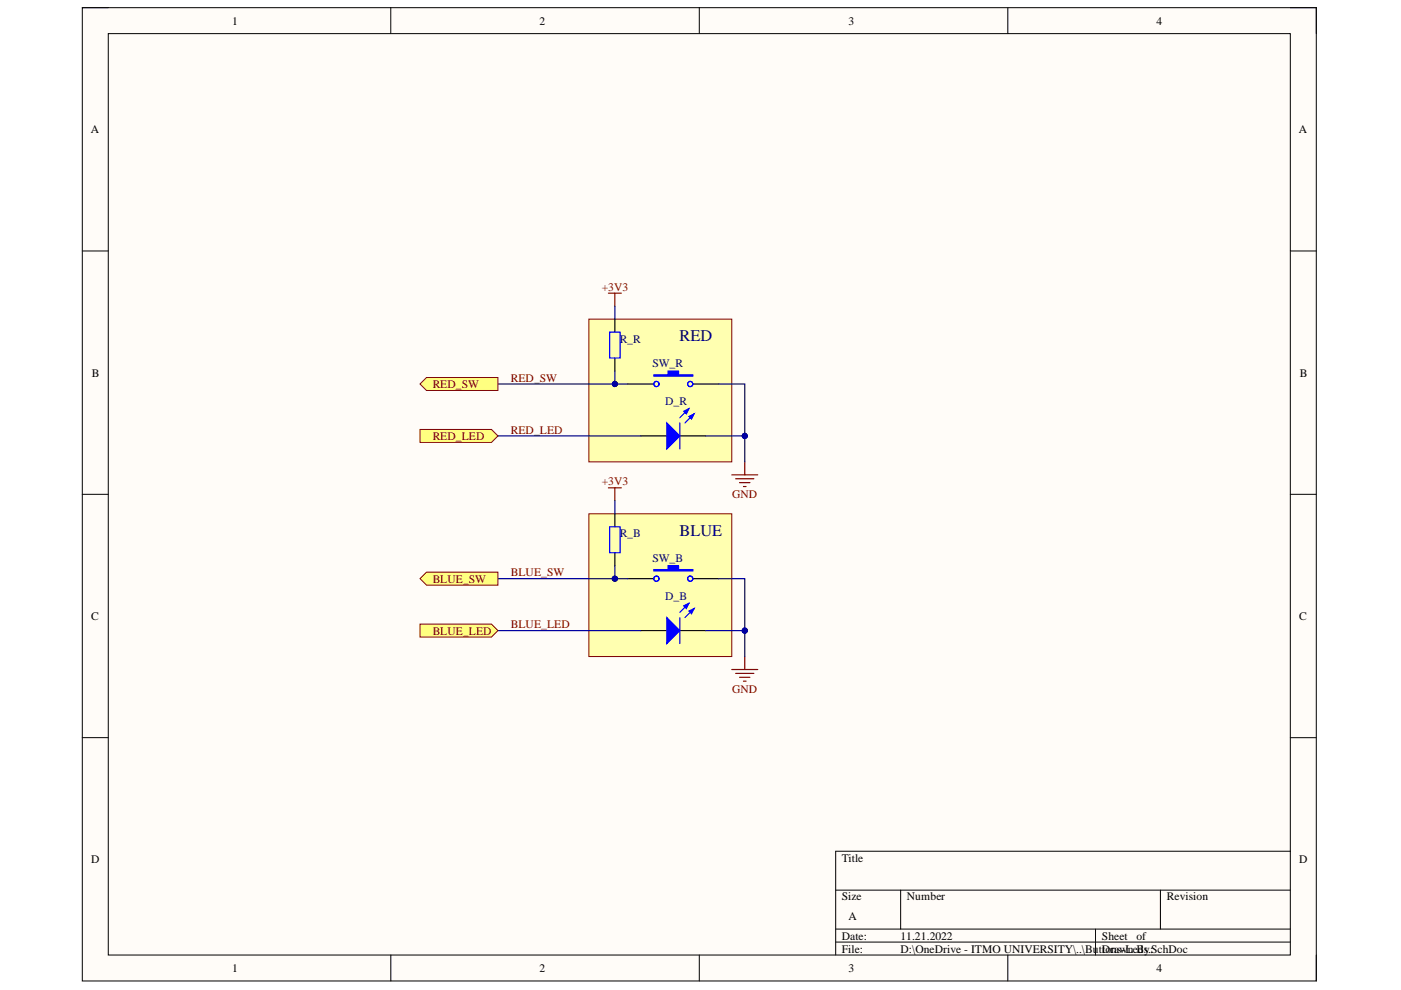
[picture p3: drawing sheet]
<svg xmlns="http://www.w3.org/2000/svg" width="297mm" height="210mm" viewBox="0 0 297 210" stroke-linecap="round" stroke-linejoin="round" font-family="sans-serif">
<path d="M17.4 1.6h261.7v206.4h-261.7z" fill-rule="evenodd" fill="#fffcf8"/>
<path d="M17.4 1.6h261.7v206.4h-261.7z" fill="none" stroke="#000" stroke-width=".21"/>
<path d="M23 7.1h250.6v195.4h-250.6z" fill-rule="evenodd" fill="#fffcf8"/>
<g fill="none" stroke="#000" stroke-width=".21">
<path d="M17.4 1.6h5.6M23 7.1h250.6v195.4h-250.6zM82.9 1.6v5.5M148.3 1.6v5.5M213.7 1.6v5.5M273.6 1.6h5.5v5.5M17.4 53.2h5.6M273.6 53.2h5.5M17.4 104.8h5.6M273.6 104.8h5.5M17.4 156.4h5.6M273.6 156.4h5.5"/>
<path d="M177.2 188.7h96.4M177.2 197h96.4M177.2 199.7h96.4M191 188.7v8.3M232.3 197v5.5M246 188.7v8.3M273.6 180.5h-96.4v22M82.9 202.5v5.5M148.3 202.5v5.5M213.7 202.5v5.5M279.1 202.5v5.5"/>
</g>
<path d="M124.9 108.9h30.3v30.3h-30.3z" fill-rule="evenodd" fill="#ffffb0"/>
<path d="M124.9 108.9h30.3v30.3h-30.3z" fill="none" stroke="#800000" stroke-width=".21"/>
<path d="M135.9 133.7h5.5M144.1 133.7h5.5" fill="none" stroke="#000" stroke-width=".25"/>
<path d="M141.4 130.9l2.7 2.8-2.7 2.8z" fill="#00f"/>
<path d="M141.4 130.9l2.7 2.8-2.7 2.8zM146.1 127.9l-2 1.9M147.2 129l-2 1.9" fill="none" stroke="#00f" stroke-width=".25"/>
<path d="M146.1 129.6l1.1-.6-.6 1.1z" fill="#00f"/>
<path d="M146.1 129.6l1.1-.6-.6 1.1z" fill="none" stroke="#00f" stroke-width=".25"/>
<path d="M145 128.5l1.1-.6-.6 1.1z" fill="#00f"/>
<path d="M144.1 130.9v5.6M145 128.5l1.1-.6-.6 1.1z" fill="none" stroke="#00f" stroke-width=".25"/>
<path d="M133.1 122.7h5.5M146.9 122.7h5.5" fill="none" stroke="#000" stroke-width=".25"/>
<path d="M138.6 120.8h3.1v-.9h2.2v.9h3v.2h-8.3z" fill-rule="evenodd" fill="#00f"/>
<g fill="none" stroke="#00f" stroke-width=".25">
<path d="M129.3 111.7h2.2v5.5h-2.2zM138.6 120.8h3.1v-.9h2.2v.9h3v.2h-8.3z"/>
<circle cx="139.2" cy="122.7" r=".55"/>
<circle cx="146.3" cy="122.7" r=".55"/>
</g>
<path d="M129 103.4h2.7M130.4 103.4v2.8M157.9 139.2v2.8M155.2 142h5.5M156 142.8h3.8M156.8 143.6h2.2M157.6 144.4h.6" fill="none" stroke="#800000" stroke-width=".25"/>
<path d="M130.4 108.9v2.8M130.4 117.2v2.7" fill="none" stroke="#000" stroke-width=".25"/>
<path d="M124.9 67.7h30.3v30.2h-30.3z" fill-rule="evenodd" fill="#ffffb0"/>
<path d="M124.9 67.7h30.3v30.2h-30.3z" fill="none" stroke="#800000" stroke-width=".21"/>
<path d="M135.9 92.4h5.5M144.1 92.4h5.5" fill="none" stroke="#000" stroke-width=".25"/>
<path d="M141.4 89.7l2.7 2.7-2.7 2.8z" fill="#00f"/>
<path d="M141.4 89.7l2.7 2.7-2.7 2.8zM146.1 86.6l-2 2M147.2 87.7l-2 2" fill="none" stroke="#00f" stroke-width=".25"/>
<path d="M146.1 88.3l1.1-.6-.6 1.1z" fill="#00f"/>
<path d="M146.1 88.3l1.1-.6-.6 1.1z" fill="none" stroke="#00f" stroke-width=".25"/>
<path d="M145 87.2l1.1-.6-.6 1.1z" fill="#00f"/>
<path d="M144.1 89.7v5.5M145 87.2l1.1-.6-.6 1.1z" fill="none" stroke="#00f" stroke-width=".25"/>
<path d="M133.1 81.4h5.5M146.9 81.4h5.5" fill="none" stroke="#000" stroke-width=".25"/>
<path d="M138.6 79.5h3.1v-.8h2.2v.8h3v.3h-8.3z" fill-rule="evenodd" fill="#00f"/>
<g fill="none" stroke="#00f" stroke-width=".25">
<path d="M129.3 70.4h2.2v5.5h-2.2zM138.6 79.5h3.1v-.8h2.2v.8h3v.3h-8.3z"/>
<circle cx="139.2" cy="81.4" r=".55"/>
<circle cx="146.3" cy="81.4" r=".55"/>
</g>
<path d="M129 62.2h2.7M130.4 62.2v2.7M157.9 97.9v2.8M155.2 100.7h5.5M156 101.5h3.8M156.8 102.3h2.2M157.6 103.2h.6" fill="none" stroke="#800000" stroke-width=".25"/>
<path d="M130.4 67.7v2.7M130.4 75.9v2.8" fill="none" stroke="#000" stroke-width=".25"/>
<path d="M152.4 122.7h5.5v11" fill="none" stroke="#000080" stroke-width=".25"/>
<circle cx="157.9" cy="133.7" r=".55" fill="#000080"/>
<circle cx="157.9" cy="133.7" r=".55" fill="none" stroke="#000080" stroke-width=".21"/>
<path d="M130.4 119.9v2.8h2.7" fill="none" stroke="#000080" stroke-width=".25"/>
<circle cx="130.4" cy="122.7" r=".55" fill="#000080"/>
<circle cx="130.4" cy="122.7" r=".55" fill="none" stroke="#000080" stroke-width=".21"/>
<path d="M130.4 106.2v2.7M105.6 122.7h24.8" fill="none" stroke="#000080" stroke-width=".25"/>
<circle cx="130.4" cy="122.7" r=".55" fill="#000080"/>
<circle cx="130.4" cy="122.7" r=".55" fill="none" stroke="#000080" stroke-width=".21"/>
<path d="M105.6 133.7h30.3M149.6 133.7h8.3v5.5" fill="none" stroke="#000080" stroke-width=".25"/>
<circle cx="157.9" cy="133.7" r=".55" fill="#000080"/>
<circle cx="157.9" cy="133.7" r=".55" fill="none" stroke="#000080" stroke-width=".21"/>
<path d="M152.4 81.4h5.5v11" fill="none" stroke="#000080" stroke-width=".25"/>
<circle cx="157.9" cy="92.4" r=".55" fill="#000080"/>
<circle cx="157.9" cy="92.4" r=".55" fill="none" stroke="#000080" stroke-width=".21"/>
<path d="M130.4 78.7v2.7h2.7" fill="none" stroke="#000080" stroke-width=".25"/>
<circle cx="130.4" cy="81.4" r=".55" fill="#000080"/>
<circle cx="130.4" cy="81.4" r=".55" fill="none" stroke="#000080" stroke-width=".21"/>
<path d="M130.4 64.9v2.8M105.6 81.4h24.8" fill="none" stroke="#000080" stroke-width=".25"/>
<circle cx="130.4" cy="81.4" r=".55" fill="#000080"/>
<circle cx="130.4" cy="81.4" r=".55" fill="none" stroke="#000080" stroke-width=".21"/>
<path d="M105.6 92.4h30.3M149.6 92.4h8.3v5.5" fill="none" stroke="#000080" stroke-width=".25"/>
<circle cx="157.9" cy="92.4" r=".55" fill="#000080"/>
<circle cx="157.9" cy="92.4" r=".55" fill="none" stroke="#000080" stroke-width=".21"/>
<path d="M89.1 81.4l1.3-1.4h15.2v2.8h-15.2z" fill-rule="evenodd" fill="#ffff80"/>
<path d="M89.1 81.4l1.3-1.4h15.2v2.8h-15.2z" fill="none" stroke="#800000" stroke-width=".21"/>
<path d="M89.1 91.1h15.1l1.4 1.3-1.4 1.4h-15.1z" fill-rule="evenodd" fill="#ffff80"/>
<path d="M89.1 91.1h15.1l1.4 1.3-1.4 1.4h-15.1z" fill="none" stroke="#800000" stroke-width=".21"/>
<path d="M89.1 122.7l1.3-1.4h15.2v2.8h-15.2z" fill-rule="evenodd" fill="#ffff80"/>
<path d="M89.1 122.7l1.3-1.4h15.2v2.8h-15.2z" fill="none" stroke="#800000" stroke-width=".21"/>
<path d="M89.1 132.3h15.1l1.4 1.4-1.4 1.4h-15.1z" fill-rule="evenodd" fill="#ffff80"/>
<path d="M89.1 132.3h15.1l1.4 1.4-1.4 1.4h-15.1z" fill="none" stroke="#800000" stroke-width=".21"/>
<g font-size="3.5" fill="#000080">
<text x="144.1" y="72.4">RED</text>
<text x="144.1" y="113.7">BLUE</text>
</g>
<g font-size="2.4">
<text x="49.2" y="5.2">1</text>
<text x="114.4" y="5.2">2</text>
<text x="179.9" y="5.2">3</text>
<text x="245.2" y="5.2">4</text>
<text x="19.3" y="28.3">A</text>
<text x="275.4" y="28.3">A</text>
<text x="19.4" y="79.8">B</text>
<text x="275.6" y="79.8">B</text>
<text x="19.4" y="131.5">C</text>
<text x="275.5" y="131.5">C</text>
<text x="19.4" y="183.1">D</text>
<text x="178.5" y="182.7">Title</text>
<text x="275.5" y="183.1">D</text>
<text x="178.5" y="190.9">Size</text>
<text x="192.3" y="190.9">Number</text>
<text x="247.4" y="190.9">Revision</text>
<text x="179.9" y="195.1">A</text>
<text x="178.5" y="199.2">Date:</text>
<text x="178.5" y="202">File:</text>
<text x="190.9" y="199.2">11.21.2022</text>
<text x="190.9" y="202">D:\OneDrive - ITMO UNIVERSITY\..\Bu</text>
<text x="233" y="202">ttons-Leds.SchDoc</text>
<text x="233.6" y="199.2">Sheet</text>
<text x="233.6" y="202">Drawn By:</text>
<text x="240.9" y="199.2">of</text>
<text x="49.2" y="206.1">1</text>
<text x="114.4" y="206.1">2</text>
<text x="179.9" y="206.1">3</text>
<text x="245.2" y="206.1">4</text>
</g>
<g font-size="2.4" fill="#800000">
<text x="127.6" y="61.7">+3V3</text>
<text x="91.7" y="82.3">RED_SW</text>
<text x="108.3" y="80.9">RED_SW</text>
<text x="91.7" y="93.3">RED_LED</text>
<text x="108.3" y="91.9">RED_LED</text>
<text x="127.6" y="102.9">+3V3</text>
<text x="155.2" y="105.7">GND</text>
<text x="91.7" y="123.5">BLUE_SW</text>
<text x="108.3" y="122.2">BLUE_SW</text>
<text x="91.7" y="134.6">BLUE_LED</text>
<text x="108.3" y="133.1">BLUE_LED</text>
<text x="155.2" y="146.9">GND</text>
</g>
<g font-size="2.4" fill="#000080">
<text x="131.4" y="72.7">R_R</text>
<text x="138.3" y="77.9">SW_R</text>
<text x="141" y="85.8">D_R</text>
<text x="131.4" y="113.9">R_B</text>
<text x="138.3" y="119.1">SW_B</text>
<text x="141" y="127.1">D_B</text>
</g>
</svg>
